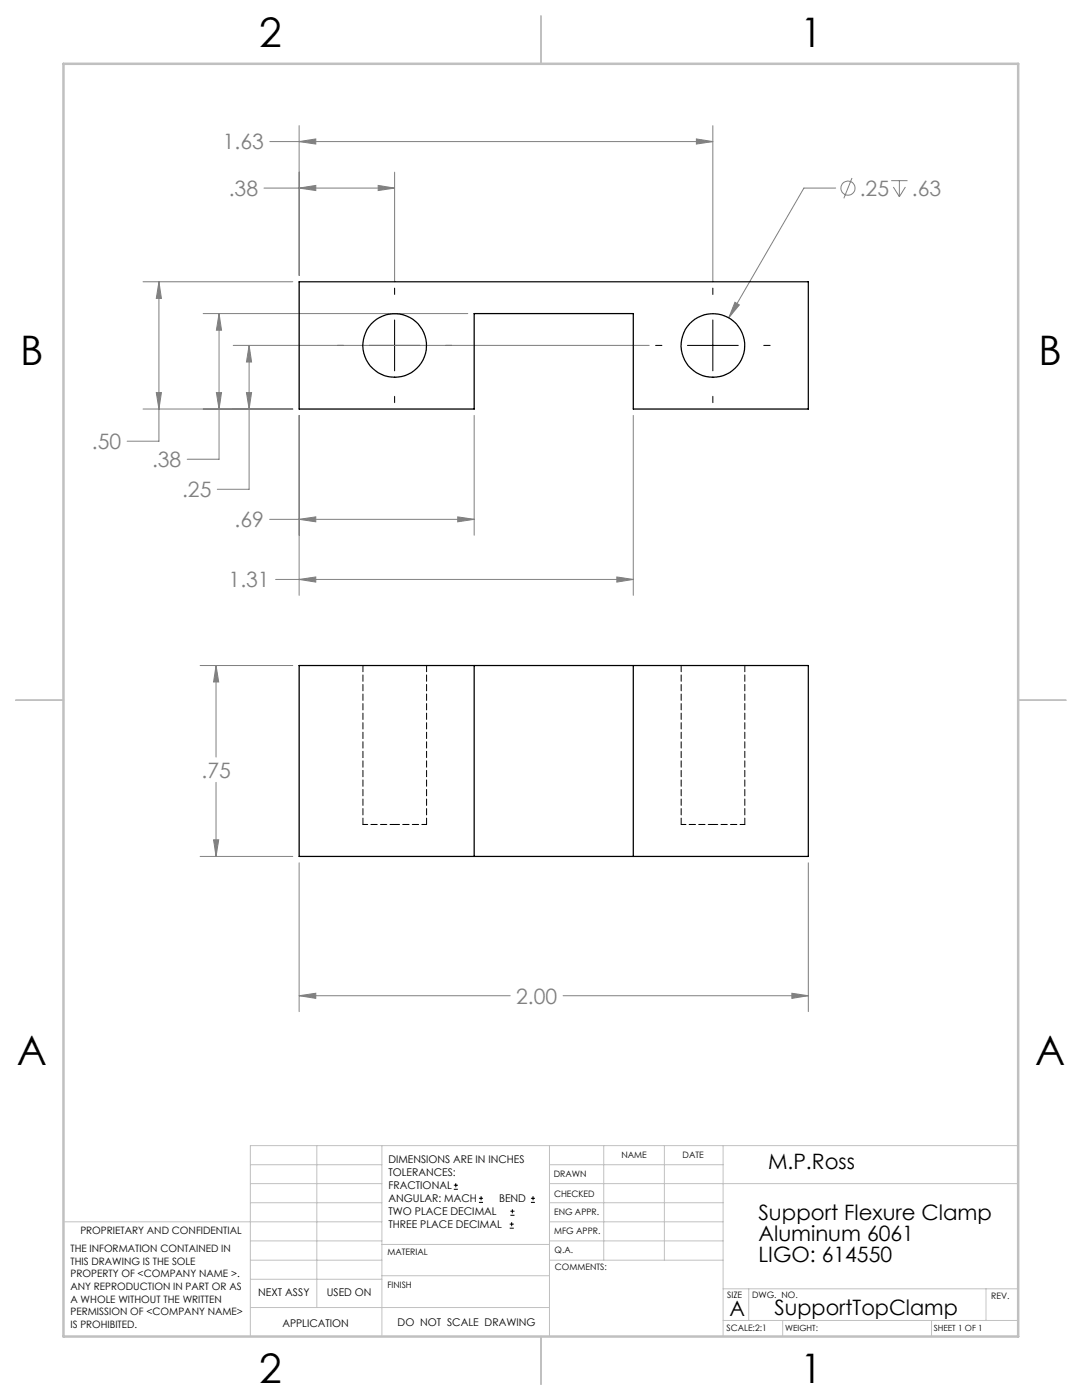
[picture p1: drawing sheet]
<svg xmlns="http://www.w3.org/2000/svg" width="216mm" height="279mm" viewBox="0 0 216 279" stroke-linecap="round" stroke-linejoin="round" font-family="sans-serif">
<g fill="none" stroke="#808080" stroke-width=".2">
<path d="M52.7 37.5h26M53.8 28.3h88.4M59.7 37.5l3.3-.5v1zM59.7 28.3l3.3-.6v1.1zM59.7 25.1v29.9M75.5 37l3.2 .5-3.2 .5zM78.7 34.4v21.8M139 27.7l3.2 .6-3.2 .5zM142.2 25.1v31.1M166.8 37.5h-6.4l-15 25.9M170 35.5l-1.6 4.1M177.8 36.1h3.3"/>
<path d="M178.3 37.3l1.2 2M179.5 36.1v3.2M180.7 37.3l-1.2 2M28.5 56.2h29.9M31.7 56.2l.5 3.3h-1zM31.7 56.2v31.9h-6.3M31.2 78.4h1l-.5 3.2zM40.5 62.6h52.8M43.2 78.4h1l-.5 3.2zM43.7 62.6l.5 3.3h-1zM43.7 62.6v29.1h-6.3M46.5 68.9h83"/>
<path d="M49.2 78.4h1l-.5 3.2zM49.7 68.9l.5 3.3h-1zM49.7 68.9v28.7h-6.3M146.6 60.3l.9 .6-2.1 2.5zM28.5 81.6h29.9M59.7 82.9v35.9M94.6 82.9v23.9M126.4 82.9v35.9M53.8 103.6h40.8M55 115.6h71.4M59.7 103.6l3.3-.4v.9zM59.7 115.6l3.3-.5v1.1z"/>
<path d="M91.3 103.2l3.3 .4-3.3 .5zM123.1 115.1l3.3 .5-3.3 .6zM39.9 132.8h18.5M43.1 132.8l.5 3.3h-1zM43.1 132.8v18.3M43.1 156.1v14.8M39.9 170.9h18.5M42.6 167.6h1l-.5 3.3zM59.7 172.2v29.7M161.3 172.2v29.7M59.7 198.7l3.3-.5v1zM59.7 198.7h42.1"/>
<path d="M112.4 198.7h48.9M158 198.2l3.3 .5-3.3 .5z"/>
<circle cx="169.2" cy="37.5" r="1.4"/>
</g>
<g fill="none" stroke="#000" stroke-width=".2">
<path d="M78.7 57.5v1.3M142.2 57.5v1.3M67.3 68.9h1.3M73.7 68.9h10.1M78.7 63.9v10.1M78.7 79.1v1.3M88.9 68.9h1.3M130.8 68.9h1.3M137.2 68.9h10.1M142.2 63.9v10.1M142.2 79.1v1.3M152.4 68.9h1.3"/>
<path d="M90.6 237.3h.8M90.6 236.5h.8M90.9 236.1v.9M95.6 240h.8M95.6 239.1h.8M96 238.7v.8M105.9 240h.9M105.9 239.1h.9M106.4 238.7v.8M101.7 245.1h.8M101.7 244.3h.8M101.8 242.5h.9"/>
<path d="M101.8 241.7h.9M102.1 243.9v.8M102.2 241.3v.8"/>
</g>
<g fill="none" stroke="#c0c0c0" stroke-width=".2">
<path d="M50 232.4h26.2M50 236.2h26.2M63.2 228.6v32.3M76.2 228.6v38.1M109.6 228.6v38.1M109.6 232.4h34.7M109.6 236.2h93.6M120.5 228.6v22.9M132.6 228.6v22.9M144.3 228.6v38.1M203.2 228.6h-153.2v38.1M12.7 243.8h63.5"/>
<path d="M50 251.5h26.2M50 240h26.2M50 247.7h26.2M50 255.3h26.2M76.2 254.6h33.4M76.2 248.4h33.4M109.6 251.5h34.7M109.6 243.8h34.7M109.6 240h34.7M109.6 247.7h34.7M144.3 257.2h58.9M149.4 257.2v6.3"/>
<path d="M196.7 257.2v6.3M50 260.9h59.6M144.3 263.5h58.9M156.2 263.5v3.2M185.9 263.5v3.2"/>
</g>
<path d="M108 3.2v9.5M3.1 139.7h9.6M203.2 139.7h9.5M108 266.7v9.6" fill="none" stroke="#c0c0c0" stroke-width=".25"/>
<path d="M12.7 12.7h190.5v254h-190.5z" fill="none" stroke="#c0c0c0" stroke-width=".5"/>
<path d="M59.7 103.6l3.3-.4v.9zM91.3 103.2l3.3 .4-3.3 .5zM59.7 115.6l3.3-.5v1.1zM123.1 115.1l3.3 .5-3.3 .6zM59.7 37.5l3.3-.5v1zM75.5 37l3.2 .5-3.2 .5zM59.7 28.3l3.3-.6v1.1zM139 27.7l3.2 .6-3.2 .5zM31.7 56.2l.5 3.3h-1zM31.2 78.4h1l-.5 3.2zM43.2 78.4h1l-.5 3.2zM43.7 62.6l.5 3.3h-1zM49.2 78.4h1l-.5 3.2zM49.7 68.9l.5 3.3h-1zM146.6 60.3l-1.2 3.1 2.1-2.5zM59.7 198.7l3.3-.5v1zM158 198.2l3.3 .5-3.3 .5zM43.1 132.8l.5 3.3h-1zM42.6 167.6h1l-.5 3.3z" fill="#808080"/>
<g fill="none" stroke="#000" stroke-width=".25">
<path d="M59.7 56.2h101.6v25.4h-34.9v-19h-31.8v19h-34.9zM59.7 132.8h101.6v38.1h-101.6zM94.6 132.8v38.1M126.4 132.8v38.1"/>
<circle cx="78.7" cy="68.9" r="6.4"/>
<circle cx="142.2" cy="68.9" r="6.4"/>
</g>
<path d="M72.4 164.5h6.4M78.8 164.5h6.3M135.9 164.5h6.4M142.3 164.5h6.3" fill="none" stroke="#000" stroke-width=".2" stroke-dasharray="1.3 .6" stroke-dashoffset=".3"/>
<path d="M72.4 132.8v31.7M135.9 132.8v31.7M85.1 164.5v-31.7M148.6 164.5v-31.7" fill="none" stroke="#000" stroke-width=".2" stroke-dasharray="1.3 .6"/>
<g font-size="8.1">
<text x="51.7" y="9.3">2</text>
<text x="159.7" y="9.3">1</text>
<text x="4" y="72.8">B</text>
<text x="207.2" y="72.8">B</text>
<text x="3.3" y="212.5">A</text>
<text x="206.5" y="212.5">A</text>
<text x="51.7" y="276">2</text>
<text x="159.7" y="276">1</text>
</g>
<g font-size="4.2" fill="#808080">
<text x="44.5" y="29.8">1.63</text>
<text x="45.6" y="39.1">.38</text>
<text x="171.5" y="39.1">.25</text>
<text x="182" y="39.1">.63</text>
<text x="18.3" y="89.6">.50</text>
<text x="30.3" y="93.2">.38</text>
<text x="36.3" y="99.2">.25</text>
<text x="46.8" y="105.2">.69</text>
<text x="45.6" y="117.2">1.31</text>
<text x="40.2" y="155.2">.75</text>
<text x="103" y="200.3">2.00</text>
</g>
<g font-size="4.2">
<text x="153.3" y="233.2">M.P.Ross</text>
<text x="151.3" y="243.5">Support Flexure Clamp</text>
<text x="151.3" y="247.7">Aluminum 6061</text>
<text x="151.3" y="251.9">LIGO: 614550</text>
<text x="145.6" y="262.7">A</text>
<text x="154.5" y="262.4">SupportTopClamp</text>
</g>
<g font-size="2.1">
<text x="77.5" y="232.2">DIMENSIONS ARE IN INCHES</text>
<text x="77.5" y="234.7">TOLERANCES:</text>
<text x="77.5" y="237.3">FRACTIONAL</text>
<text x="77.5" y="239.9">ANGULAR: MACH</text>
<text x="99.6" y="239.9">BEND</text>
<text x="77.5" y="242.5">TWO PLACE DECIMAL</text>
<text x="77.5" y="245.1">THREE PLACE DECIMAL</text>
<text x="51.5" y="258.7">NEXT ASSY</text>
<text x="65.2" y="258.6">USED ON</text>
<text x="56.3" y="264.8">APPLICATION</text>
<text x="79.3" y="264.6">DO NOT SCALE DRAWING</text>
</g>
<g font-size="2">
<text x="14.1" y="249.9">THE INFORMATION CONTAINED IN</text>
<text x="16" y="246.3">PROPRIETARY AND CONFIDENTIAL</text>
<text x="14.1" y="252.4">THIS DRAWING IS THE SOLE</text>
<text x="14.1" y="254.9">PROPERTY OF &lt;COMPANY NAME &gt;.</text>
<text x="14.1" y="257.4">ANY REPRODUCTION IN PART OR AS</text>
<text x="14.1" y="260">A WHOLE WITHOUT THE WRITTEN</text>
<text x="14.1" y="262.5">PERMISSION OF &lt;COMPANY NAME&gt;</text>
<text x="14.1" y="265">IS PROHIBITED.</text>
</g>
<g font-size="1.8">
<text x="124" y="231.1">NAME</text>
<text x="136.2" y="231.1">DATE</text>
<text x="110.5" y="234.8">DRAWN</text>
<text x="110.5" y="238.9">CHECKED</text>
<text x="110.6" y="242.5">ENG APPR.</text>
<text x="77.3" y="250.5">MATERIAL</text>
<text x="110.6" y="246.3">MFG APPR.</text>
<text x="110.7" y="250">Q.A.</text>
<text x="77.3" y="257">FINISH</text>
<text x="110.7" y="253.5">COMMENTS:</text>
<text x="145.1" y="259">SIZE</text>
<text x="150.1" y="259.1">DWG. NO.</text>
<text x="197.8" y="259.2">REV.</text>
<text x="145" y="265.7">SCALE:2:1</text>
</g>
<g font-size="1.7">
<text x="156.7" y="265.7">WEIGHT:</text>
<text x="186.3" y="265.7">SHEET 1 OF 1</text>
</g>
</svg>
